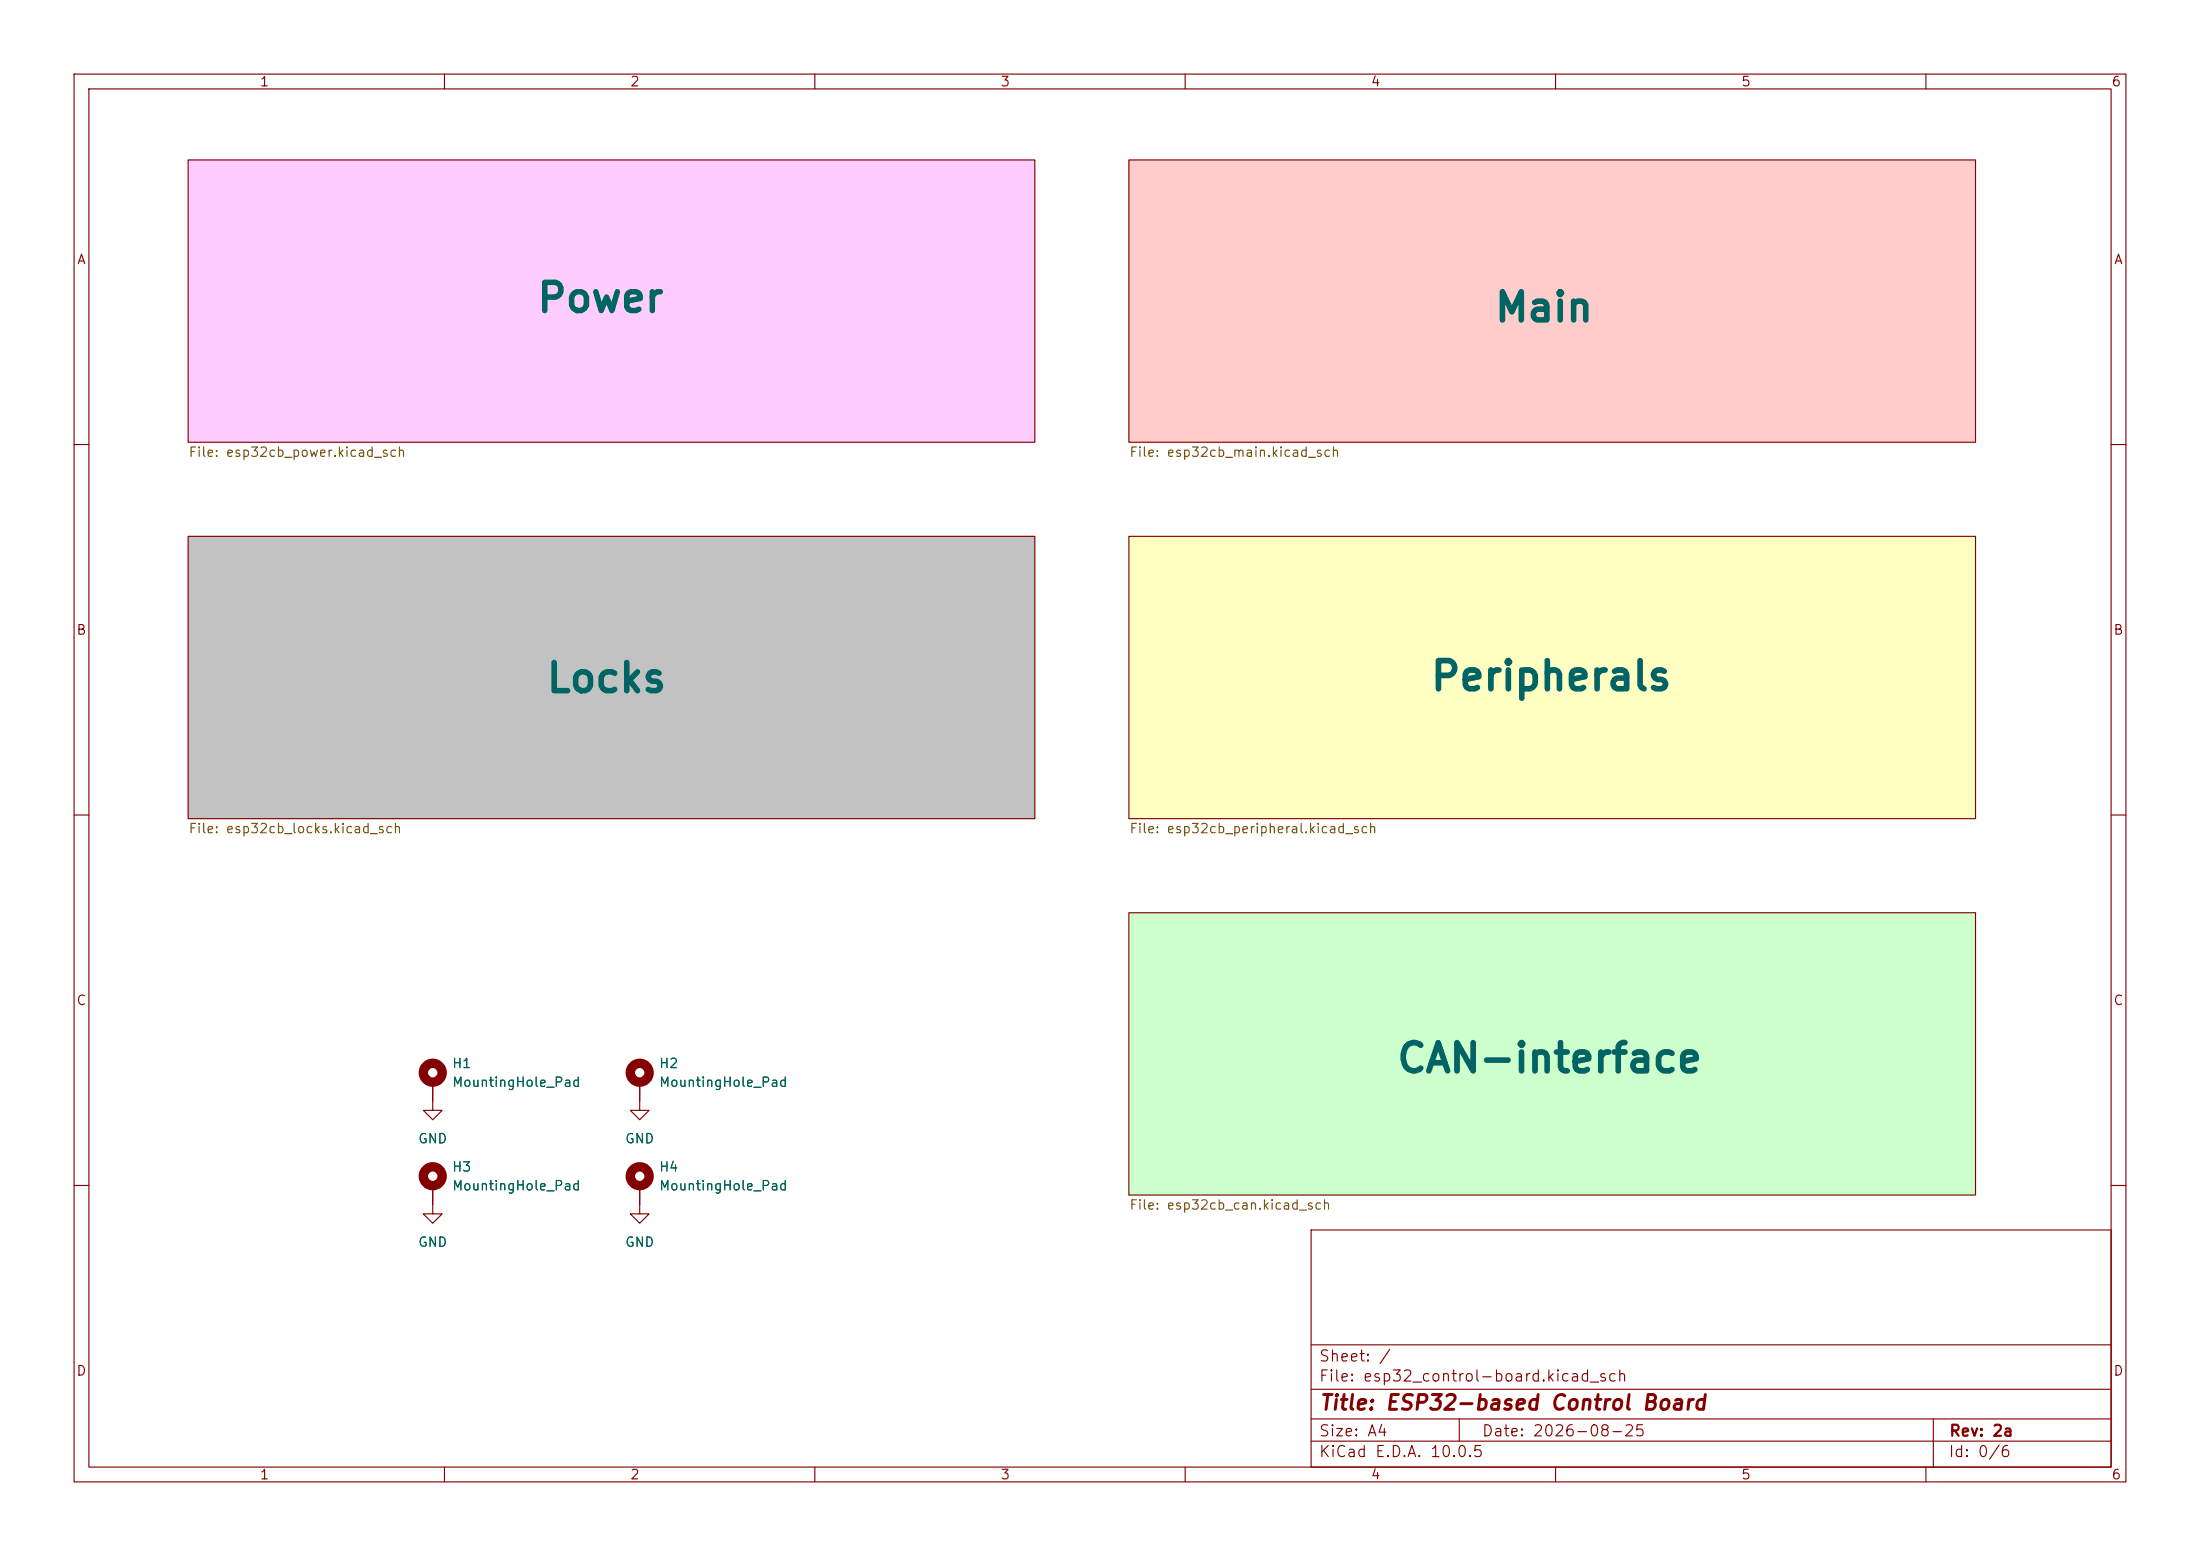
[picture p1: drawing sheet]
<svg xmlns="http://www.w3.org/2000/svg" width="297mm" height="210mm" viewBox="0 0 297 210" stroke-linecap="round" stroke-linejoin="round" font-family="sans-serif">
<g fill="none" stroke="#840000" stroke-width=".15">
<path d="M10 10h277v190h-277zM12 12h273v186h-273zM60 10v2M110 10v2M160 10v2M210 10v2M260 10v2M25.4 21.6h114.3v38.1h-114.3zM152.4 21.6h114.3v38.1h-114.3zM10 60h2M25.4 72.4h114.3v38.1h-114.3zM152.4 72.4h114.3v38.1h-114.3z"/>
<path d="M285 60h2M10 110h2M285 110h2M152.4 123.2h114.3v38.1h-114.3zM58.4 146.1v3.8h1.3l-1.3 1.2-1.3-1.2h1.3M86.4 146.1v3.8h1.2l-1.2 1.2-1.3-1.2h1.3M10 160h2M58.4 160v3.8h1.3l-1.3 1.3-1.3-1.3h1.3M86.4 160v3.8h1.2l-1.2 1.3-1.3-1.3h1.3M177 166h108v32h-108zM285 160h2M60 198v2"/>
<path d="M110 198v2M160 198v2M177 194.5h108M177 191.5h108M177 187.5h108M177 181.5h108M197 191.5v3M210 198v2M260 198v2M261 191.5v6.5"/>
</g>
<path d="M25.4 21.6h114.3v38.1h-114.3z" fill="#fcf" stroke="#fcf" stroke-width=".14"/>
<path d="M25.4 72.4h114.3v38.1h-114.3z" fill="#c2c2c2" stroke="#c2c2c2" stroke-width=".14"/>
<path d="M152.4 21.6h114.3v38.1h-114.3z" fill="#fcc" stroke="#fcc" stroke-width=".14"/>
<path d="M152.4 72.4h114.3v38.1h-114.3z" fill="#ffffc2" stroke="#ffffc2" stroke-width=".14"/>
<path d="M152.4 123.2h114.3v38.1h-114.3z" fill="#cfc" stroke="#cfc" stroke-width=".14"/>
<g fill="none" stroke="#840000" stroke-width="1.3">
<circle cx="58.4" cy="158.7" r="1.27"/>
<circle cx="58.4" cy="144.8" r="1.27"/>
<circle cx="86.4" cy="144.8" r="1.27"/>
<circle cx="86.4" cy="158.7" r="1.27"/>
</g>
<g font-size="3.8" fill="#006464">
<text x="72.3" y="43.1">Power</text>
<text x="201.5" y="44.3">Main</text>
<text x="73.5" y="94.4">Locks</text>
<text x="192.9" y="94.1">Peripherals</text>
<text x="188.3" y="145.7">CAN-interface</text>
</g>
<text font-size="2" fill="#840000" x="178" y="190.8">Title: ESP32-based Control Board</text>
<g font-size="1.5" fill="#840000">
<text x="178" y="184.1">Sheet: /</text>
<text x="178" y="186.8">File: esp32_control-board.kicad_sch</text>
<text x="178" y="197">KiCad E.D.A. 10.0.5</text>
<text x="178" y="194.2">Size: A4</text>
<text x="200" y="194.2">Date: 2026-08-25</text>
<text x="263" y="197">Id: 0/6</text>
<text x="263" y="194.2">Rev: 2a</text>
</g>
<g font-size="1.3" fill="#840000">
<text x="35" y="12">1</text>
<text x="85" y="12">2</text>
<text x="135" y="12">3</text>
<text x="185" y="12">4</text>
<text x="235" y="12">5</text>
<text x="285" y="12">6</text>
<text x="10.3" y="36">A</text>
<text x="285.3" y="36">A</text>
<text x="10.2" y="86">B</text>
<text x="285.2" y="86">B</text>
<text x="10.2" y="136">C</text>
<text x="285.2" y="136">C</text>
<text x="10.2" y="186">D</text>
<text x="285.2" y="186">D</text>
<text x="35" y="200">1</text>
<text x="85" y="200">2</text>
<text x="135" y="200">3</text>
<text x="185" y="200">4</text>
<text x="235" y="200">5</text>
<text x="285" y="200">6</text>
</g>
<g font-size="1.3" fill="#725600">
<text x="25.4" y="62">File: esp32cb_power.kicad_sch</text>
<text x="152.4" y="62">File: esp32cb_main.kicad_sch</text>
<text x="25.4" y="112.8">File: esp32cb_locks.kicad_sch</text>
<text x="152.4" y="112.8">File: esp32cb_peripheral.kicad_sch</text>
<text x="152.4" y="163.6">File: esp32cb_can.kicad_sch</text>
</g>
<g font-size="1.3" fill="#006464">
<text x="60.9" y="144.5">H1</text>
<text x="60.9" y="147">MountingHole_Pad</text>
<text x="88.9" y="144.5">H2</text>
<text x="88.9" y="147">MountingHole_Pad</text>
<text x="56.4" y="154.6">GND</text>
<text x="84.3" y="154.6">GND</text>
<text x="60.9" y="158.4">H3</text>
<text x="60.9" y="161">MountingHole_Pad</text>
<text x="88.9" y="158.4">H4</text>
<text x="88.9" y="161">MountingHole_Pad</text>
<text x="56.4" y="168.6">GND</text>
<text x="84.3" y="168.6">GND</text>
</g>
</svg>
